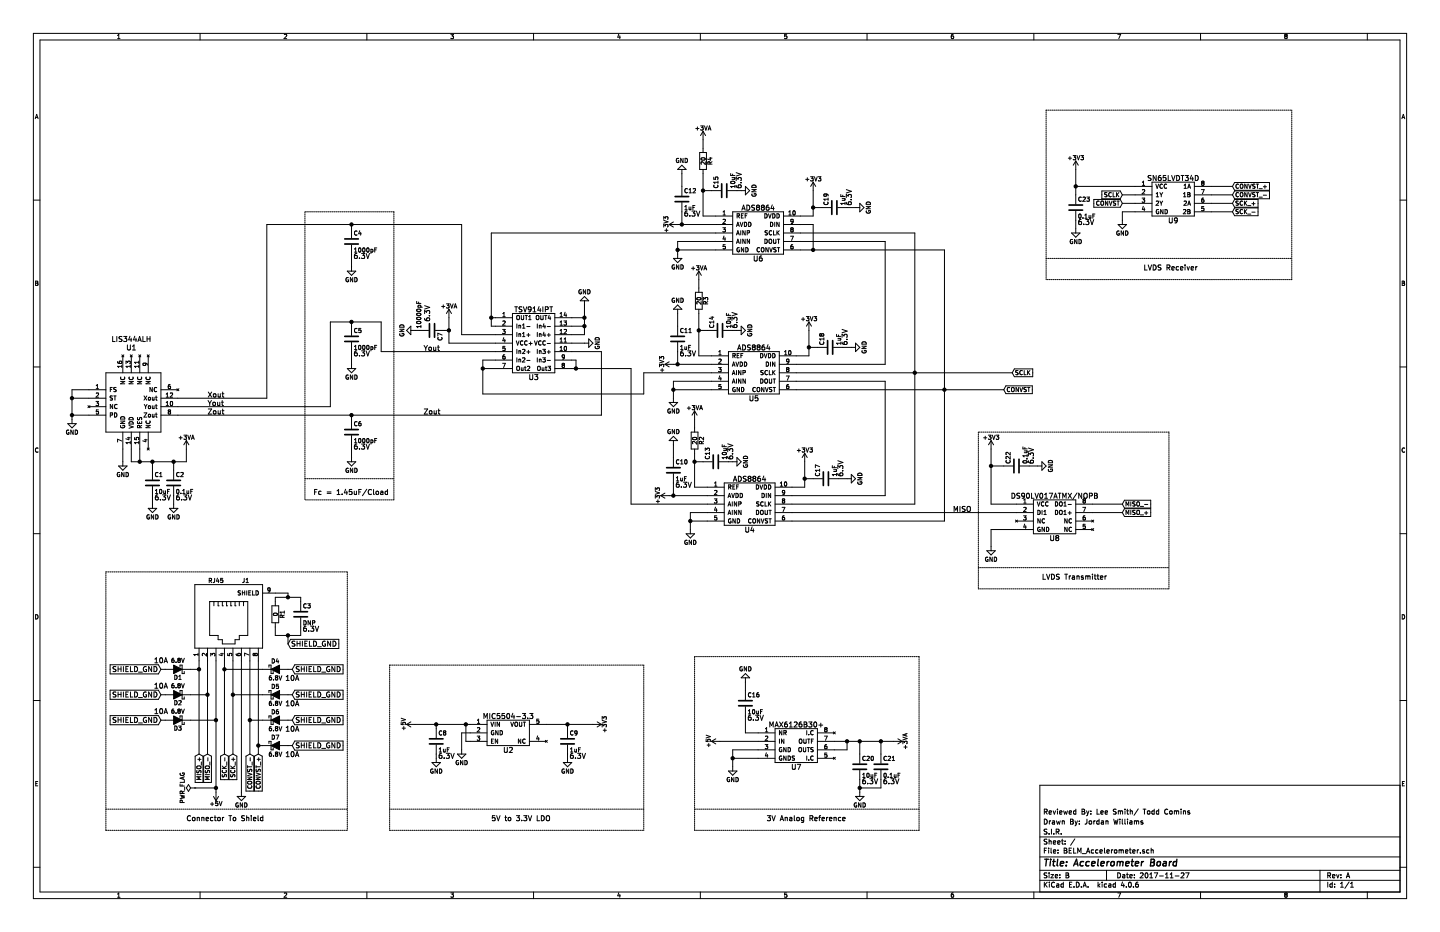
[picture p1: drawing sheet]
EESchema Schematic File Version 2
LIBS:power
LIBS:device
LIBS:transistors
LIBS:conn
LIBS:linear
LIBS:regul
LIBS:74xx
LIBS:cmos4000
LIBS:adc-dac
LIBS:memory
LIBS:xilinx
LIBS:microcontrollers
LIBS:dsp
LIBS:microchip
LIBS:analog_switches
LIBS:motorola
LIBS:texas
LIBS:intel
LIBS:audio
LIBS:interface
LIBS:digital-audio
LIBS:philips
LIBS:display
LIBS:cypress
LIBS:siliconi
LIBS:opto
LIBS:atmel
LIBS:contrib
LIBS:valves
LIBS:SeniorDesign
LIBS:BELM_Accelerometer-cache
EELAYER 25 0
EELAYER END
$Descr B 17000 11000
encoding utf-8
Sheet 1 1
Title "Accelerometer Board"
Date "2017-11-27"
Rev "A"
Comp "S.I.R."
Comment1 "Drawn By: Jordan Williams"
Comment2 "Reviewed By: Lee Smith/ Todd Comins"
Comment3 ""
Comment4 ""
$EndDescr
$Comp
L LIS344ALH U1
U 1 1
P 1600 4750
F 0 "U1" H 1550 5400 60  0000 C CNN
F 1 "LIS344ALH" H 1550 5500 60  0000 C CNN
F 2 "Senior_Design:16-LGA" H 1350 4950 60  0001 C CNN
F 3 "" H 1350 4950 60  0001 C CNN
	1    1600 4750
	1    0    0    -1  
$EndComp
$Comp
L GND #PWR01
U 1 1
P 1450 5450
F 0 "#PWR01" H 1450 5200 50  0001 C CNN
F 1 "GND" H 1450 5300 50  0000 C CNN
F 2 "" H 1450 5450 50  0001 C CNN
F 3 "" H 1450 5450 50  0001 C CNN
	1    1450 5450
	1    0    0    -1  
$EndComp
$Comp
L C C1
U 1 1
P 1800 5700
F 0 "C1" H 1825 5800 50  0000 L CNN
F 1 "10uF" H 1825 5600 50  0000 L CNN
F 2 "Capacitors_SMD:C_0603" H 1838 5550 50  0001 C CNN
F 3 "" H 1800 5700 50  0001 C CNN
F 4 "6.3V" H 1920 5530 60  0000 C CNN "Voltage"
	1    1800 5700
	1    0    0    -1  
$EndComp
$Comp
L C C2
U 1 1
P 2050 5700
F 0 "C2" H 2075 5800 50  0000 L CNN
F 1 "0.1uF" H 2075 5600 50  0000 L CNN
F 2 "Capacitors_SMD:C_0402" H 2088 5550 50  0001 C CNN
F 3 "" H 2050 5700 50  0001 C CNN
F 4 "6.3V" H 2170 5530 60  0000 C CNN "Voltage"
	1    2050 5700
	1    0    0    -1  
$EndComp
$Comp
L GND #PWR02
U 1 1
P 1800 5950
F 0 "#PWR02" H 1800 5700 50  0001 C CNN
F 1 "GND" H 1800 5800 50  0000 C CNN
F 2 "" H 1800 5950 50  0001 C CNN
F 3 "" H 1800 5950 50  0001 C CNN
	1    1800 5950
	1    0    0    -1  
$EndComp
$Comp
L GND #PWR03
U 1 1
P 2050 5950
F 0 "#PWR03" H 2050 5700 50  0001 C CNN
F 1 "GND" H 2050 5800 50  0000 C CNN
F 2 "" H 2050 5950 50  0001 C CNN
F 3 "" H 2050 5950 50  0001 C CNN
	1    2050 5950
	1    0    0    -1  
$EndComp
$Comp
L GND #PWR04
U 1 1
P 850 4950
F 0 "#PWR04" H 850 4700 50  0001 C CNN
F 1 "GND" H 850 4800 50  0000 C CNN
F 2 "" H 850 4950 50  0001 C CNN
F 3 "" H 850 4950 50  0001 C CNN
	1    850  4950
	1    0    0    -1  
$EndComp
$Comp
L GND #PWR05
U 1 1
P 4150 5400
F 0 "#PWR05" H 4150 5150 50  0001 C CNN
F 1 "GND" H 4150 5250 50  0000 C CNN
F 2 "" H 4150 5400 50  0001 C CNN
F 3 "" H 4150 5400 50  0001 C CNN
	1    4150 5400
	1    0    0    -1  
$EndComp
$Comp
L GND #PWR06
U 1 1
P 4150 4300
F 0 "#PWR06" H 4150 4050 50  0001 C CNN
F 1 "GND" H 4150 4150 50  0000 C CNN
F 2 "" H 4150 4300 50  0001 C CNN
F 3 "" H 4150 4300 50  0001 C CNN
	1    4150 4300
	1    0    0    -1  
$EndComp
$Comp
L C C4
U 1 1
P 4150 2850
F 0 "C4" H 4175 2950 50  0000 L CNN
F 1 "1000pF" H 4175 2750 50  0000 L CNN
F 2 "Capacitors_SMD:C_0402" H 4188 2700 50  0001 C CNN
F 3 "" H 4150 2850 50  0001 C CNN
F 4 "6.3V" H 4270 2680 60  0000 C CNN "Voltage"
	1    4150 2850
	1    0    0    -1  
$EndComp
$Comp
L GND #PWR07
U 1 1
P 4150 3150
F 0 "#PWR07" H 4150 2900 50  0001 C CNN
F 1 "GND" H 4150 3000 50  0000 C CNN
F 2 "" H 4150 3150 50  0001 C CNN
F 3 "" H 4150 3150 50  0001 C CNN
	1    4150 3150
	1    0    0    -1  
$EndComp
Text Notes 3700 5850 0    60   ~ 0
Fc = 1.45uF/Cload\n
$Comp
L TSV914IPT U3
U 1 1
P 6300 4050
F 0 "U3" H 6300 3650 60  0000 C CNN
F 1 "TSV914IPT" H 6300 4450 60  0000 C CNN
F 2 "Housings_SSOP:TSSOP-14_4.4x5mm_Pitch0.65mm" H 6300 3650 60  0001 C CNN
F 3 "" H 6300 3650 60  0001 C CNN
	1    6300 4050
	1    0    0    -1  
$EndComp
$Comp
L GND #PWR08
U 1 1
P 6900 4050
F 0 "#PWR08" H 6900 3800 50  0001 C CNN
F 1 "GND" H 6900 3900 50  0000 C CNN
F 2 "" H 6900 4050 50  0001 C CNN
F 3 "" H 6900 4050 50  0001 C CNN
	1    6900 4050
	0    -1   -1   0   
$EndComp
$Comp
L ADS8864 U6
U 1 1
P 8950 2750
F 0 "U6" H 8950 2450 60  0000 C CNN
F 1 "ADS8864" H 8950 3050 60  0000 C CNN
F 2 "Housings_SSOP:TSSOP-10_3x3mm_Pitch0.5mm" H 8700 2700 60  0001 C CNN
F 3 "" H 8700 2700 60  0001 C CNN
	1    8950 2750
	1    0    0    -1  
$EndComp
$Comp
L GND #PWR09
U 1 1
P 8000 3000
F 0 "#PWR09" H 8000 2750 50  0001 C CNN
F 1 "GND" H 8000 2850 50  0000 C CNN
F 2 "" H 8000 3000 50  0001 C CNN
F 3 "" H 8000 3000 50  0001 C CNN
	1    8000 3000
	1    0    0    -1  
$EndComp
$Comp
L +3V3 #PWR010
U 1 1
P 8000 2650
F 0 "#PWR010" H 8000 2500 50  0001 C CNN
F 1 "+3V3" H 8000 2790 50  0000 C CNN
F 2 "" H 8000 2650 50  0001 C CNN
F 3 "" H 8000 2650 50  0001 C CNN
	1    8000 2650
	0    -1   -1   0   
$EndComp
$Comp
L +3V3 #PWR011
U 1 1
P 9600 2250
F 0 "#PWR011" H 9600 2100 50  0001 C CNN
F 1 "+3V3" H 9600 2390 50  0000 C CNN
F 2 "" H 9600 2250 50  0001 C CNN
F 3 "" H 9600 2250 50  0001 C CNN
	1    9600 2250
	1    0    0    -1  
$EndComp
$Comp
L GND #PWR012
U 1 1
P 8050 2050
F 0 "#PWR012" H 8050 1800 50  0001 C CNN
F 1 "GND" H 8050 1900 50  0000 C CNN
F 2 "" H 8050 2050 50  0001 C CNN
F 3 "" H 8050 2050 50  0001 C CNN
	1    8050 2050
	-1   0    0    1   
$EndComp
$Comp
L GND #PWR013
U 1 1
P 10100 2450
F 0 "#PWR013" H 10100 2200 50  0001 C CNN
F 1 "GND" H 10100 2300 50  0000 C CNN
F 2 "" H 10100 2450 50  0001 C CNN
F 3 "" H 10100 2450 50  0001 C CNN
	1    10100 2450
	0    -1   -1   0   
$EndComp
$Comp
L ADS8864 U5
U 1 1
P 8900 4400
F 0 "U5" H 8900 4100 60  0000 C CNN
F 1 "ADS8864" H 8900 4700 60  0000 C CNN
F 2 "Housings_SSOP:TSSOP-10_3x3mm_Pitch0.5mm" H 8650 4350 60  0001 C CNN
F 3 "" H 8650 4350 60  0001 C CNN
	1    8900 4400
	1    0    0    -1  
$EndComp
$Comp
L +3V3 #PWR014
U 1 1
P 7950 4300
F 0 "#PWR014" H 7950 4150 50  0001 C CNN
F 1 "+3V3" H 7950 4440 50  0000 C CNN
F 2 "" H 7950 4300 50  0001 C CNN
F 3 "" H 7950 4300 50  0001 C CNN
	1    7950 4300
	0    -1   -1   0   
$EndComp
$Comp
L +3V3 #PWR015
U 1 1
P 9550 3900
F 0 "#PWR015" H 9550 3750 50  0001 C CNN
F 1 "+3V3" H 9550 4040 50  0000 C CNN
F 2 "" H 9550 3900 50  0001 C CNN
F 3 "" H 9550 3900 50  0001 C CNN
	1    9550 3900
	1    0    0    -1  
$EndComp
$Comp
L GND #PWR016
U 1 1
P 8000 3700
F 0 "#PWR016" H 8000 3450 50  0001 C CNN
F 1 "GND" H 8000 3550 50  0000 C CNN
F 2 "" H 8000 3700 50  0001 C CNN
F 3 "" H 8000 3700 50  0001 C CNN
	1    8000 3700
	-1   0    0    1   
$EndComp
$Comp
L GND #PWR017
U 1 1
P 10050 4100
F 0 "#PWR017" H 10050 3850 50  0001 C CNN
F 1 "GND" H 10050 3950 50  0000 C CNN
F 2 "" H 10050 4100 50  0001 C CNN
F 3 "" H 10050 4100 50  0001 C CNN
	1    10050 4100
	0    -1   -1   0   
$EndComp
$Comp
L ADS8864 U4
U 1 1
P 8850 5950
F 0 "U4" H 8850 5650 60  0000 C CNN
F 1 "ADS8864" H 8850 6250 60  0000 C CNN
F 2 "Housings_SSOP:TSSOP-10_3x3mm_Pitch0.5mm" H 8600 5900 60  0001 C CNN
F 3 "" H 8600 5900 60  0001 C CNN
	1    8850 5950
	1    0    0    -1  
$EndComp
$Comp
L GND #PWR018
U 1 1
P 8150 6250
F 0 "#PWR018" H 8150 6000 50  0001 C CNN
F 1 "GND" H 8150 6100 50  0000 C CNN
F 2 "" H 8150 6250 50  0001 C CNN
F 3 "" H 8150 6250 50  0001 C CNN
	1    8150 6250
	1    0    0    -1  
$EndComp
$Comp
L +3V3 #PWR019
U 1 1
P 7900 5850
F 0 "#PWR019" H 7900 5700 50  0001 C CNN
F 1 "+3V3" H 7900 5990 50  0000 C CNN
F 2 "" H 7900 5850 50  0001 C CNN
F 3 "" H 7900 5850 50  0001 C CNN
	1    7900 5850
	0    -1   -1   0   
$EndComp
$Comp
L +3V3 #PWR020
U 1 1
P 9500 5450
F 0 "#PWR020" H 9500 5300 50  0001 C CNN
F 1 "+3V3" H 9500 5590 50  0000 C CNN
F 2 "" H 9500 5450 50  0001 C CNN
F 3 "" H 9500 5450 50  0001 C CNN
	1    9500 5450
	1    0    0    -1  
$EndComp
$Comp
L GND #PWR021
U 1 1
P 7950 5250
F 0 "#PWR021" H 7950 5000 50  0001 C CNN
F 1 "GND" H 7950 5100 50  0000 C CNN
F 2 "" H 7950 5250 50  0001 C CNN
F 3 "" H 7950 5250 50  0001 C CNN
	1    7950 5250
	-1   0    0    1   
$EndComp
$Comp
L GND #PWR022
U 1 1
P 10000 5650
F 0 "#PWR022" H 10000 5400 50  0001 C CNN
F 1 "GND" H 10000 5500 50  0000 C CNN
F 2 "" H 10000 5650 50  0001 C CNN
F 3 "" H 10000 5650 50  0001 C CNN
	1    10000 5650
	0    -1   -1   0   
$EndComp
Text GLabel 11850 4600 2    50   Input ~ 0
CONVST
Text GLabel 11950 4400 2    50   Input ~ 0
SCLK
$Comp
L C C7
U 1 1
P 5100 3900
F 0 "C7" H 5125 4000 50  0000 L CNN
F 1 "10000pF" H 4750 3750 50  0000 L CNN
F 2 "Capacitors_SMD:C_0402" H 5138 3750 50  0001 C CNN
F 3 "" H 5100 3900 50  0001 C CNN
F 4 "6.3V" H 4900 3850 60  0000 C CNN "Voltage"
	1    5100 3900
	0    1    1    0   
$EndComp
$Comp
L GND #PWR023
U 1 1
P 4900 3900
F 0 "#PWR023" H 4900 3650 50  0001 C CNN
F 1 "GND" H 4900 3750 50  0000 C CNN
F 2 "" H 4900 3900 50  0001 C CNN
F 3 "" H 4900 3900 50  0001 C CNN
	1    4900 3900
	0    1    1    0   
$EndComp
$Comp
L +3V3 #PWR024
U 1 1
P 7000 8550
F 0 "#PWR024" H 7000 8400 50  0001 C CNN
F 1 "+3V3" H 7000 8690 50  0000 C CNN
F 2 "" H 7000 8550 50  0001 C CNN
F 3 "" H 7000 8550 50  0001 C CNN
	1    7000 8550
	0    1    1    0   
$EndComp
Text GLabel 13250 2300 0    50   Input ~ 0
SCLK
Text GLabel 13250 2400 0    50   Input ~ 0
CONVST
$Comp
L GND #PWR025
U 1 1
P 8750 2250
F 0 "#PWR025" H 8750 2000 50  0001 C CNN
F 1 "GND" H 8750 2100 50  0000 C CNN
F 2 "" H 8750 2250 50  0001 C CNN
F 3 "" H 8750 2250 50  0001 C CNN
	1    8750 2250
	0    -1   -1   0   
$EndComp
$Comp
L GND #PWR026
U 1 1
P 8700 3900
F 0 "#PWR026" H 8700 3650 50  0001 C CNN
F 1 "GND" H 8700 3750 50  0000 C CNN
F 2 "" H 8700 3900 50  0001 C CNN
F 3 "" H 8700 3900 50  0001 C CNN
	1    8700 3900
	0    -1   -1   0   
$EndComp
$Comp
L GND #PWR027
U 1 1
P 8650 5450
F 0 "#PWR027" H 8650 5200 50  0001 C CNN
F 1 "GND" H 8650 5300 50  0000 C CNN
F 2 "" H 8650 5450 50  0001 C CNN
F 3 "" H 8650 5450 50  0001 C CNN
	1    8650 5450
	0    -1   -1   0   
$EndComp
$Comp
L MAX6126B30+ U7
U 1 1
P 9400 8800
F 0 "U7" H 9400 8550 60  0000 C CNN
F 1 "MAX6126B30+" H 9400 9050 60  0000 C CNN
F 2 "Senior_Design:uMAX" H 9350 8550 60  0001 C CNN
F 3 "" H 9350 8550 60  0001 C CNN
	1    9400 8800
	1    0    0    -1  
$EndComp
$Comp
L GND #PWR028
U 1 1
P 8650 9050
F 0 "#PWR028" H 8650 8800 50  0001 C CNN
F 1 "GND" H 8650 8900 50  0000 C CNN
F 2 "" H 8650 9050 50  0001 C CNN
F 3 "" H 8650 9050 50  0001 C CNN
	1    8650 9050
	1    0    0    -1  
$EndComp
$Comp
L GND #PWR029
U 1 1
P 8800 8050
F 0 "#PWR029" H 8800 7800 50  0001 C CNN
F 1 "GND" H 8800 7900 50  0000 C CNN
F 2 "" H 8800 8050 50  0001 C CNN
F 3 "" H 8800 8050 50  0001 C CNN
	1    8800 8050
	-1   0    0    1   
$EndComp
$Comp
L GND #PWR030
U 1 1
P 10150 9350
F 0 "#PWR030" H 10150 9100 50  0001 C CNN
F 1 "GND" H 10150 9200 50  0000 C CNN
F 2 "" H 10150 9350 50  0001 C CNN
F 3 "" H 10150 9350 50  0001 C CNN
	1    10150 9350
	1    0    0    -1  
$EndComp
Text Notes 9050 9700 0    60   ~ 0
3V Analog Reference
Text Notes 2200 9700 0    60   ~ 0
Connector To Shield
$Comp
L R R4
U 1 1
P 8300 1900
F 0 "R4" V 8380 1900 50  0000 C CNN
F 1 "20" V 8300 1900 50  0000 C CNN
F 2 "Resistors_SMD:R_0603" V 8230 1900 50  0001 C CNN
F 3 "" H 8300 1900 50  0001 C CNN
	1    8300 1900
	1    0    0    -1  
$EndComp
$Comp
L GND #PWR031
U 1 1
P 7950 4700
F 0 "#PWR031" H 7950 4450 50  0001 C CNN
F 1 "GND" H 7950 4550 50  0000 C CNN
F 2 "" H 7950 4700 50  0001 C CNN
F 3 "" H 7950 4700 50  0001 C CNN
	1    7950 4700
	1    0    0    -1  
$EndComp
$Comp
L +5V #PWR032
U 1 1
P 2550 9350
F 0 "#PWR032" H 2550 9200 50  0001 C CNN
F 1 "+5V" H 2550 9490 50  0000 C CNN
F 2 "" H 2550 9350 50  0001 C CNN
F 3 "" H 2550 9350 50  0001 C CNN
	1    2550 9350
	-1   0    0    1   
$EndComp
$Comp
L +5V #PWR033
U 1 1
P 8500 8750
F 0 "#PWR033" H 8500 8600 50  0001 C CNN
F 1 "+5V" H 8500 8890 50  0000 C CNN
F 2 "" H 8500 8750 50  0001 C CNN
F 3 "" H 8500 8750 50  0001 C CNN
	1    8500 8750
	0    -1   -1   0   
$EndComp
$Comp
L +5V #PWR034
U 1 1
P 4900 8550
F 0 "#PWR034" H 4900 8400 50  0001 C CNN
F 1 "+5V" H 4900 8690 50  0000 C CNN
F 2 "" H 4900 8550 50  0001 C CNN
F 3 "" H 4900 8550 50  0001 C CNN
	1    4900 8550
	0    -1   -1   0   
$EndComp
$Comp
L MIC5504-3.3 U2
U 1 1
P 6000 8650
F 0 "U2" H 6000 8450 60  0000 C CNN
F 1 "MIC5504-3.3" H 6000 8850 60  0000 C CNN
F 2 "TO_SOT_Packages_SMD:SOT-23-5" H 6000 8850 60  0001 C CNN
F 3 "" H 6000 8850 60  0001 C CNN
	1    6000 8650
	1    0    0    -1  
$EndComp
$Comp
L C C8
U 1 1
P 5150 8750
F 0 "C8" H 5175 8850 50  0000 L CNN
F 1 "1uF" H 5175 8650 50  0000 L CNN
F 2 "Capacitors_SMD:C_0603" H 5188 8600 50  0001 C CNN
F 3 "" H 5150 8750 50  0001 C CNN
F 4 "6.3V" H 5270 8580 60  0000 C CNN "Voltage"
	1    5150 8750
	1    0    0    -1  
$EndComp
$Comp
L GND #PWR035
U 1 1
P 5150 8950
F 0 "#PWR035" H 5150 8700 50  0001 C CNN
F 1 "GND" H 5150 8800 50  0000 C CNN
F 2 "" H 5150 8950 50  0001 C CNN
F 3 "" H 5150 8950 50  0001 C CNN
	1    5150 8950
	1    0    0    -1  
$EndComp
$Comp
L GND #PWR036
U 1 1
P 5450 8850
F 0 "#PWR036" H 5450 8600 50  0001 C CNN
F 1 "GND" H 5450 8700 50  0000 C CNN
F 2 "" H 5450 8850 50  0001 C CNN
F 3 "" H 5450 8850 50  0001 C CNN
	1    5450 8850
	1    0    0    -1  
$EndComp
$Comp
L GND #PWR037
U 1 1
P 6700 8950
F 0 "#PWR037" H 6700 8700 50  0001 C CNN
F 1 "GND" H 6700 8800 50  0000 C CNN
F 2 "" H 6700 8950 50  0001 C CNN
F 3 "" H 6700 8950 50  0001 C CNN
	1    6700 8950
	1    0    0    -1  
$EndComp
Text Notes 5800 9700 0    60   ~ 0
5V to 3.3V LDO
$Comp
L RJ45 J1
U 1 1
P 2700 7350
F 0 "J1" H 2900 7850 50  0000 C CNN
F 1 "RJ45" H 2550 7850 50  0000 C CNN
F 2 "Senior_Design:A-2004-2-4-LPS-N-R" H 2700 7350 50  0001 C CNN
F 3 "" H 2700 7350 50  0001 C CNN
	1    2700 7350
	1    0    0    -1  
$EndComp
Text GLabel 2350 8900 3    50   Input ~ 0
MISO_+
Text GLabel 2450 8900 3    50   Input ~ 0
MISO_-
Text GLabel 2750 8900 3    50   Input ~ 0
SCK_+
Text GLabel 2650 8900 3    50   Input ~ 0
SCK_-
Text GLabel 3050 8900 3    50   Input ~ 0
CONVST_+
Text GLabel 2950 8900 3    50   Input ~ 0
CONVST_-
$Comp
L D_Schottky_ALT D1
U 1 1
P 2100 7900
F 0 "D1" H 2100 8000 50  0000 C CNN
F 1 "6.8V" H 2100 7800 50  0000 C CNN
F 2 "Senior_Design:SOD-123FL" H 2100 7900 50  0001 C CNN
F 3 "" H 2100 7900 50  0001 C CNN
F 4 "10A" H 2300 7800 60  0000 C CNN "Imax"
	1    2100 7900
	-1   0    0    1   
$EndComp
$Comp
L D_Schottky_ALT D2
U 1 1
P 2100 8200
F 0 "D2" H 2100 8300 50  0000 C CNN
F 1 "6.8V" H 2100 8100 50  0000 C CNN
F 2 "Senior_Design:SOD-123FL" H 2100 8200 50  0001 C CNN
F 3 "" H 2100 8200 50  0001 C CNN
F 4 "10A" H 2300 8100 60  0000 C CNN "Imax"
	1    2100 8200
	-1   0    0    1   
$EndComp
$Comp
L D_Schottky_ALT D3
U 1 1
P 2100 8500
F 0 "D3" H 2100 8600 50  0000 C CNN
F 1 "6.8V" H 2100 8400 50  0000 C CNN
F 2 "Senior_Design:SOD-123FL" H 2100 8500 50  0001 C CNN
F 3 "" H 2100 8500 50  0001 C CNN
F 4 "10A" H 2300 8400 60  0000 C CNN "Imax"
	1    2100 8500
	-1   0    0    1   
$EndComp
$Comp
L GND #PWR038
U 1 1
P 2850 9350
F 0 "#PWR038" H 2850 9100 50  0001 C CNN
F 1 "GND" H 2850 9200 50  0000 C CNN
F 2 "" H 2850 9350 50  0001 C CNN
F 3 "" H 2850 9350 50  0001 C CNN
	1    2850 9350
	1    0    0    -1  
$EndComp
$Comp
L D_Schottky_ALT D6
U 1 1
P 3250 8500
F 0 "D6" H 3250 8600 50  0000 C CNN
F 1 "6.8V" H 3250 8400 50  0000 C CNN
F 2 "Senior_Design:SOD-123FL" H 3250 8500 50  0001 C CNN
F 3 "" H 3250 8500 50  0001 C CNN
F 4 "10A" H 3450 8400 60  0000 C CNN "Imax"
	1    3250 8500
	1    0    0    -1  
$EndComp
$Comp
L D_Schottky_ALT D5
U 1 1
P 3250 8200
F 0 "D5" H 3250 8300 50  0000 C CNN
F 1 "6.8V" H 3250 8100 50  0000 C CNN
F 2 "Senior_Design:SOD-123FL" H 3250 8200 50  0001 C CNN
F 3 "" H 3250 8200 50  0001 C CNN
F 4 "10A" H 3450 8100 60  0000 C CNN "Imax"
	1    3250 8200
	1    0    0    -1  
$EndComp
$Comp
L D_Schottky_ALT D4
U 1 1
P 3250 7900
F 0 "D4" H 3250 8000 50  0000 C CNN
F 1 "6.8V" H 3250 7800 50  0000 C CNN
F 2 "Senior_Design:SOD-123FL" H 3250 7900 50  0001 C CNN
F 3 "" H 3250 7900 50  0001 C CNN
F 4 "10A" H 3450 7800 60  0000 C CNN "Imax"
	1    3250 7900
	1    0    0    -1  
$EndComp
$Comp
L D_Schottky_ALT D7
U 1 1
P 3250 8800
F 0 "D7" H 3250 8900 50  0000 C CNN
F 1 "6.8V" H 3250 8700 50  0000 C CNN
F 2 "Senior_Design:SOD-123FL" H 3250 8800 50  0001 C CNN
F 3 "" H 3250 8800 50  0001 C CNN
F 4 "10A" H 3450 8700 60  0000 C CNN "Imax"
	1    3250 8800
	1    0    0    -1  
$EndComp
Text GLabel 14550 2200 2    50   Input ~ 0
CONVST_+
Text GLabel 14550 2300 2    50   Input ~ 0
CONVST_-
Text GLabel 14550 2400 2    50   Input ~ 0
SCK_+
Text GLabel 14550 2500 2    50   Input ~ 0
SCK_-
Text GLabel 13250 6050 2    50   Input ~ 0
MISO_+
Text GLabel 13250 5950 2    50   Input ~ 0
MISO_-
$Comp
L +3V3 #PWR039
U 1 1
P 12700 2000
F 0 "#PWR039" H 12700 1850 50  0001 C CNN
F 1 "+3V3" H 12700 2140 50  0000 C CNN
F 2 "" H 12700 2000 50  0001 C CNN
F 3 "" H 12700 2000 50  0001 C CNN
	1    12700 2000
	1    0    0    -1  
$EndComp
Text Notes 13500 3200 0    60   ~ 0
LVDS Receiver
$Comp
L GND #PWR040
U 1 1
P 12700 2700
F 0 "#PWR040" H 12700 2450 50  0001 C CNN
F 1 "GND" H 12700 2550 50  0000 C CNN
F 2 "" H 12700 2700 50  0001 C CNN
F 3 "" H 12700 2700 50  0001 C CNN
	1    12700 2700
	1    0    0    -1  
$EndComp
$Comp
L SN65LVDT34D U9
U 1 1
P 13850 2350
F 0 "U9" H 13850 2100 60  0000 C CNN
F 1 "SN65LVDT34D" H 13850 2600 60  0000 C CNN
F 2 "Housings_SOIC:SOIC-8_3.9x4.9mm_Pitch1.27mm" H 13850 2100 60  0001 C CNN
F 3 "" H 13850 2100 60  0001 C CNN
	1    13850 2350
	1    0    0    -1  
$EndComp
$Comp
L GND #PWR041
U 1 1
P 13250 2600
F 0 "#PWR041" H 13250 2350 50  0001 C CNN
F 1 "GND" H 13250 2450 50  0000 C CNN
F 2 "" H 13250 2600 50  0001 C CNN
F 3 "" H 13250 2600 50  0001 C CNN
	1    13250 2600
	1    0    0    -1  
$EndComp
$Comp
L DS90LV017ATMX/NOPB U8
U 1 1
P 12450 6100
F 0 "U8" H 12450 5850 60  0000 C CNN
F 1 "DS90LV017ATMX/NOPB" H 12450 6350 60  0000 C CNN
F 2 "Housings_SOIC:SOIC-8_3.9x4.9mm_Pitch1.27mm" H 12450 5850 60  0001 C CNN
F 3 "" H 12450 5850 60  0001 C CNN
	1    12450 6100
	1    0    0    -1  
$EndComp
$Comp
L GND #PWR042
U 1 1
P 11700 6450
F 0 "#PWR042" H 11700 6200 50  0001 C CNN
F 1 "GND" H 11700 6300 50  0000 C CNN
F 2 "" H 11700 6450 50  0001 C CNN
F 3 "" H 11700 6450 50  0001 C CNN
	1    11700 6450
	1    0    0    -1  
$EndComp
$Comp
L GND #PWR043
U 1 1
P 12250 5500
F 0 "#PWR043" H 12250 5250 50  0001 C CNN
F 1 "GND" H 12250 5350 50  0000 C CNN
F 2 "" H 12250 5500 50  0001 C CNN
F 3 "" H 12250 5500 50  0001 C CNN
	1    12250 5500
	0    -1   -1   0   
$EndComp
$Comp
L +3V3 #PWR044
U 1 1
P 11700 5300
F 0 "#PWR044" H 11700 5150 50  0001 C CNN
F 1 "+3V3" H 11700 5440 50  0000 C CNN
F 2 "" H 11700 5300 50  0001 C CNN
F 3 "" H 11700 5300 50  0001 C CNN
	1    11700 5300
	1    0    0    -1  
$EndComp
Text Label 11250 6050 0    60   ~ 0
MISO
Text Notes 12300 6850 0    60   ~ 0
LVDS Transmitter
$Comp
L R R1
U 1 1
P 3250 7250
F 0 "R1" V 3330 7250 50  0000 C CNN
F 1 "0" V 3250 7250 50  0000 C CNN
F 2 "Resistors_SMD:R_0805" V 3180 7250 50  0001 C CNN
F 3 "" H 3250 7250 50  0001 C CNN
	1    3250 7250
	1    0    0    -1  
$EndComp
$Comp
L C C3
U 1 1
P 3550 7250
F 0 "C3" H 3575 7350 50  0000 L CNN
F 1 "DNP" H 3575 7150 50  0000 L CNN
F 2 "Capacitors_SMD:C_0805" H 3588 7100 50  0001 C CNN
F 3 "" H 3550 7250 50  0001 C CNN
F 4 "6.3V" H 3670 7080 60  0000 C CNN "Voltage"
	1    3550 7250
	1    0    0    -1  
$EndComp
$Comp
L GND #PWR045
U 1 1
P 6900 3600
F 0 "#PWR045" H 6900 3350 50  0001 C CNN
F 1 "GND" H 6900 3450 50  0000 C CNN
F 2 "" H 6900 3600 50  0001 C CNN
F 3 "" H 6900 3600 50  0001 C CNN
	1    6900 3600
	-1   0    0    1   
$EndComp
$Comp
L PWR_FLAG #FLG046
U 1 1
P 2300 9300
F 0 "#FLG046" H 2300 9375 50  0001 C CNN
F 1 "PWR_FLAG" H 2300 9450 50  0000 C CNN
F 2 "" H 2300 9300 50  0001 C CNN
F 3 "" H 2300 9300 50  0001 C CNN
	1    2300 9300
	0    -1   -1   0   
$EndComp
$Comp
L C C16
U 1 1
P 8800 8300
F 0 "C16" H 8825 8400 50  0000 L CNN
F 1 "10uF" H 8825 8200 50  0000 L CNN
F 2 "Capacitors_SMD:C_0603" H 8838 8150 50  0001 C CNN
F 3 "" H 8800 8300 50  0001 C CNN
F 4 "6.3V" H 8920 8130 60  0000 C CNN "Voltage"
	1    8800 8300
	1    0    0    -1  
$EndComp
$Comp
L C C20
U 1 1
P 10150 9050
F 0 "C20" H 10175 9150 50  0000 L CNN
F 1 "10uF" H 10175 8950 50  0000 L CNN
F 2 "Capacitors_SMD:C_0603" H 10188 8900 50  0001 C CNN
F 3 "" H 10150 9050 50  0001 C CNN
F 4 "6.3V" H 10270 8880 60  0000 C CNN "Voltage"
	1    10150 9050
	1    0    0    -1  
$EndComp
$Comp
L C C13
U 1 1
P 8450 5450
F 0 "C13" H 8475 5550 50  0000 L CNN
F 1 "10uF" H 8475 5350 50  0000 L CNN
F 2 "Capacitors_SMD:C_0603" H 8488 5300 50  0001 C CNN
F 3 "" H 8450 5450 50  0001 C CNN
F 4 "6.3V" H 8570 5280 60  0000 C CNN "Voltage"
	1    8450 5450
	0    -1   -1   0   
$EndComp
$Comp
L C C14
U 1 1
P 8500 3900
F 0 "C14" H 8525 4000 50  0000 L CNN
F 1 "10uF" H 8525 3800 50  0000 L CNN
F 2 "Capacitors_SMD:C_0603" H 8538 3750 50  0001 C CNN
F 3 "" H 8500 3900 50  0001 C CNN
F 4 "6.3V" H 8620 3730 60  0000 C CNN "Voltage"
	1    8500 3900
	0    -1   -1   0   
$EndComp
$Comp
L C C15
U 1 1
P 8550 2250
F 0 "C15" H 8575 2350 50  0000 L CNN
F 1 "10uF" H 8575 2150 50  0000 L CNN
F 2 "Capacitors_SMD:C_0603" H 8588 2100 50  0001 C CNN
F 3 "" H 8550 2250 50  0001 C CNN
F 4 "6.3V" H 8670 2080 60  0000 C CNN "Voltage"
	1    8550 2250
	0    -1   -1   0   
$EndComp
$Comp
L C C21
U 1 1
P 10400 9050
F 0 "C21" H 10425 9150 50  0000 L CNN
F 1 "0.1uF" H 10425 8950 50  0000 L CNN
F 2 "Capacitors_SMD:C_0402" H 10438 8900 50  0001 C CNN
F 3 "" H 10400 9050 50  0001 C CNN
F 4 "6.3V" H 10520 8880 60  0000 C CNN "Voltage"
	1    10400 9050
	1    0    0    -1  
$EndComp
$Comp
L C C22
U 1 1
P 12000 5500
F 0 "C22" H 12025 5600 50  0000 L CNN
F 1 "0.1uF" H 12025 5400 50  0000 L CNN
F 2 "Capacitors_SMD:C_0402" H 12038 5350 50  0001 C CNN
F 3 "" H 12000 5500 50  0001 C CNN
F 4 "6.3V" H 12120 5330 60  0000 C CNN "Voltage"
	1    12000 5500
	0    -1   -1   0   
$EndComp
$Comp
L C C23
U 1 1
P 12700 2450
F 0 "C23" H 12725 2550 50  0000 L CNN
F 1 "0.1uF" H 12725 2350 50  0000 L CNN
F 2 "Capacitors_SMD:C_0402" H 12738 2300 50  0001 C CNN
F 3 "" H 12700 2450 50  0001 C CNN
F 4 "6.3V" H 12820 2280 60  0000 C CNN "Voltage"
	1    12700 2450
	1    0    0    -1  
$EndComp
$Comp
L C C9
U 1 1
P 6700 8750
F 0 "C9" H 6725 8850 50  0000 L CNN
F 1 "1uF" H 6725 8650 50  0000 L CNN
F 2 "Capacitors_SMD:C_0603" H 6738 8600 50  0001 C CNN
F 3 "" H 6700 8750 50  0001 C CNN
F 4 "6.3V" H 6820 8580 60  0000 C CNN "Voltage"
	1    6700 8750
	1    0    0    -1  
$EndComp
$Comp
L C C17
U 1 1
P 9750 5650
F 0 "C17" H 9775 5750 50  0000 L CNN
F 1 "1uF" H 9775 5550 50  0000 L CNN
F 2 "Capacitors_SMD:C_0603" H 9788 5500 50  0001 C CNN
F 3 "" H 9750 5650 50  0001 C CNN
F 4 "6.3V" H 9870 5480 60  0000 C CNN "Voltage"
	1    9750 5650
	0    -1   -1   0   
$EndComp
$Comp
L C C18
U 1 1
P 9800 4100
F 0 "C18" H 9825 4200 50  0000 L CNN
F 1 "1uF" H 9825 4000 50  0000 L CNN
F 2 "Capacitors_SMD:C_0603" H 9838 3950 50  0001 C CNN
F 3 "" H 9800 4100 50  0001 C CNN
F 4 "6.3V" H 9920 3930 60  0000 C CNN "Voltage"
	1    9800 4100
	0    -1   -1   0   
$EndComp
$Comp
L C C19
U 1 1
P 9850 2450
F 0 "C19" H 9875 2550 50  0000 L CNN
F 1 "1uF" H 9875 2350 50  0000 L CNN
F 2 "Capacitors_SMD:C_0603" H 9888 2300 50  0001 C CNN
F 3 "" H 9850 2450 50  0001 C CNN
F 4 "6.3V" H 9970 2280 60  0000 C CNN "Voltage"
	1    9850 2450
	0    -1   -1   0   
$EndComp
$Comp
L C C10
U 1 1
P 7950 5550
F 0 "C10" H 7975 5650 50  0000 L CNN
F 1 "1uF" H 7975 5450 50  0000 L CNN
F 2 "Capacitors_SMD:C_0603" H 7988 5400 50  0001 C CNN
F 3 "" H 7950 5550 50  0001 C CNN
F 4 "6.3V" H 8070 5380 60  0000 C CNN "Voltage"
	1    7950 5550
	1    0    0    -1  
$EndComp
$Comp
L C C11
U 1 1
P 8000 4000
F 0 "C11" H 8025 4100 50  0000 L CNN
F 1 "1uF" H 8025 3900 50  0000 L CNN
F 2 "Capacitors_SMD:C_0603" H 8038 3850 50  0001 C CNN
F 3 "" H 8000 4000 50  0001 C CNN
F 4 "6.3V" H 8120 3830 60  0000 C CNN "Voltage"
	1    8000 4000
	1    0    0    -1  
$EndComp
$Comp
L C C12
U 1 1
P 8050 2350
F 0 "C12" H 8075 2450 50  0000 L CNN
F 1 "1uF" H 8075 2250 50  0000 L CNN
F 2 "Capacitors_SMD:C_0603" H 8088 2200 50  0001 C CNN
F 3 "" H 8050 2350 50  0001 C CNN
F 4 "6.3V" H 8170 2180 60  0000 C CNN "Voltage"
	1    8050 2350
	1    0    0    -1  
$EndComp
$Comp
L C C5
U 1 1
P 4150 4000
F 0 "C5" H 4175 4100 50  0000 L CNN
F 1 "1000pF" H 4175 3900 50  0000 L CNN
F 2 "Capacitors_SMD:C_0402" H 4188 3850 50  0001 C CNN
F 3 "" H 4150 4000 50  0001 C CNN
F 4 "6.3V" H 4270 3830 60  0000 C CNN "Voltage"
	1    4150 4000
	1    0    0    -1  
$EndComp
$Comp
L C C6
U 1 1
P 4150 5100
F 0 "C6" H 4175 5200 50  0000 L CNN
F 1 "1000pF" H 4175 5000 50  0000 L CNN
F 2 "Capacitors_SMD:C_0402" H 4188 4950 50  0001 C CNN
F 3 "" H 4150 5100 50  0001 C CNN
F 4 "6.3V" H 4270 4930 60  0000 C CNN "Voltage"
	1    4150 5100
	1    0    0    -1  
$EndComp
$Comp
L R R3
U 1 1
P 8250 3550
F 0 "R3" V 8330 3550 50  0000 C CNN
F 1 "20" V 8250 3550 50  0000 C CNN
F 2 "Resistors_SMD:R_0603" V 8180 3550 50  0001 C CNN
F 3 "" H 8250 3550 50  0001 C CNN
	1    8250 3550
	1    0    0    -1  
$EndComp
$Comp
L R R2
U 1 1
P 8200 5200
F 0 "R2" V 8280 5200 50  0000 C CNN
F 1 "20" V 8200 5200 50  0000 C CNN
F 2 "Resistors_SMD:R_0603" V 8130 5200 50  0001 C CNN
F 3 "" H 8200 5200 50  0001 C CNN
	1    8200 5200
	1    0    0    -1  
$EndComp
Wire Wire Line
	1450 5300 1450 5450
Wire Wire Line
	1550 5300 1550 5450
Wire Wire Line
	1550 5450 2200 5450
Wire Wire Line
	1650 5300 1650 5450
Connection ~ 1650 5450
Wire Wire Line
	2200 5450 2200 5300
Wire Wire Line
	2050 5550 2050 5450
Connection ~ 2050 5450
Wire Wire Line
	1800 5450 1800 5550
Connection ~ 1800 5450
Wire Wire Line
	1800 5850 1800 5950
Wire Wire Line
	2050 5850 2050 5950
Wire Wire Line
	850  4600 850  4950
Connection ~ 850  4700
Connection ~ 850  4900
Wire Wire Line
	2100 4700 3150 4700
Wire Wire Line
	3150 4700 3150 2650
Wire Wire Line
	3150 2650 5450 2650
Wire Wire Line
	2100 4800 3900 4800
Wire Wire Line
	3900 4800 3900 3800
Wire Wire Line
	3900 3800 4500 3800
Wire Wire Line
	2100 4900 7100 4900
Wire Wire Line
	4150 5250 4150 5400
Wire Wire Line
	4150 4150 4150 4300
Wire Wire Line
	4150 3000 4150 3150
Wire Notes Line
	3600 2500 3600 5900
Wire Notes Line
	3600 5650 4650 5650
Wire Notes Line
	4650 2500 4650 5900
Wire Notes Line
	4650 2500 3600 2500
Wire Notes Line
	4650 5900 3600 5900
Wire Wire Line
	4150 2650 4150 2700
Wire Wire Line
	4150 3800 4150 3850
Wire Wire Line
	4150 4900 4150 4950
Connection ~ 4150 2650
Wire Wire Line
	5450 2650 5450 3950
Wire Wire Line
	5450 3950 5850 3950
Wire Wire Line
	5300 4050 5850 4050
Wire Wire Line
	5300 3750 5300 4050
Wire Wire Line
	5850 4150 4500 4150
Wire Wire Line
	4500 4150 4500 3800
Connection ~ 4150 3800
Wire Wire Line
	6750 4150 7100 4150
Connection ~ 4150 4900
Wire Wire Line
	6750 4250 6800 4250
Wire Wire Line
	7100 4150 7100 4900
Wire Wire Line
	5800 3850 5850 3850
Wire Wire Line
	5700 4250 5850 4250
Wire Wire Line
	8000 2650 8450 2650
Wire Wire Line
	9600 2550 9450 2550
Wire Wire Line
	9600 2250 9600 2550
Wire Wire Line
	8050 2500 8050 2650
Connection ~ 8050 2650
Wire Wire Line
	8050 2200 8050 2050
Wire Wire Line
	9700 2450 9600 2450
Connection ~ 9600 2450
Wire Wire Line
	10000 2450 10100 2450
Wire Wire Line
	8300 2050 8300 2550
Wire Wire Line
	8400 2250 8300 2250
Connection ~ 8300 2250
Wire Wire Line
	7950 4300 8400 4300
Wire Wire Line
	9550 4200 9400 4200
Wire Wire Line
	9550 3900 9550 4200
Wire Wire Line
	8000 4150 8000 4300
Connection ~ 8000 4300
Wire Wire Line
	8000 3850 8000 3700
Wire Wire Line
	9650 4100 9550 4100
Connection ~ 9550 4100
Wire Wire Line
	9950 4100 10050 4100
Wire Wire Line
	8250 4200 8400 4200
Wire Wire Line
	8350 3900 8250 3900
Connection ~ 8250 3900
Wire Wire Line
	8350 6050 8150 6050
Wire Wire Line
	8150 6050 8150 6250
Wire Wire Line
	8150 6150 8350 6150
Connection ~ 8150 6150
Wire Wire Line
	7900 5850 8350 5850
Wire Wire Line
	9500 5750 9350 5750
Wire Wire Line
	9500 5450 9500 5750
Wire Wire Line
	7950 5700 7950 5850
Connection ~ 7950 5850
Wire Wire Line
	7950 5400 7950 5250
Wire Wire Line
	9600 5650 9500 5650
Connection ~ 9500 5650
Wire Wire Line
	9900 5650 10000 5650
Wire Wire Line
	8200 5750 8350 5750
Wire Wire Line
	8300 5450 8200 5450
Connection ~ 8200 5450
Wire Wire Line
	6750 4350 7450 4350
Wire Wire Line
	7450 4350 7450 5950
Wire Wire Line
	7450 5950 8350 5950
Wire Wire Line
	5800 2750 8450 2750
Wire Wire Line
	9450 2850 10450 2850
Wire Wire Line
	10450 2850 10450 4300
Wire Wire Line
	10450 4300 9400 4300
Wire Wire Line
	9400 4500 10450 4500
Wire Wire Line
	10450 5850 9350 5850
Wire Wire Line
	5850 4350 5700 4350
Wire Wire Line
	5700 4250 5700 4650
Wire Wire Line
	9450 2950 11150 2950
Wire Wire Line
	11150 6150 9350 6150
Connection ~ 11150 4600
Wire Wire Line
	9450 2750 10800 2750
Wire Wire Line
	10800 5950 9350 5950
Connection ~ 10800 4400
Wire Wire Line
	9350 6050 12000 6050
Wire Wire Line
	1050 4600 850  4600
Wire Wire Line
	850  4700 1050 4700
Wire Wire Line
	1050 4900 850  4900
Connection ~ 5300 3900
Wire Wire Line
	4950 3900 4900 3900
Wire Wire Line
	5250 3900 5300 3900
Wire Wire Line
	6900 4050 6750 4050
Wire Wire Line
	8700 2250 8750 2250
Wire Wire Line
	8650 3900 8700 3900
Wire Wire Line
	8600 5450 8650 5450
Wire Wire Line
	8500 8750 8950 8750
Wire Wire Line
	8950 8850 8650 8850
Wire Wire Line
	8650 8850 8650 9050
Wire Wire Line
	8650 8950 8950 8950
Connection ~ 8650 8950
Wire Wire Line
	9850 8750 10550 8750
Wire Wire Line
	8950 8650 8800 8650
Wire Wire Line
	8800 8650 8800 8450
Wire Wire Line
	8800 8150 8800 8050
Wire Wire Line
	10150 9200 10150 9350
Connection ~ 10150 8750
Wire Wire Line
	9850 8850 10000 8850
Connection ~ 10400 8750
Wire Wire Line
	10400 9200 10400 9300
Wire Wire Line
	10400 9300 10150 9300
Connection ~ 10150 9300
Wire Wire Line
	10150 8750 10150 8900
Wire Wire Line
	10400 8900 10400 8750
Wire Wire Line
	10000 8850 10000 8750
Connection ~ 10000 8750
Wire Notes Line
	8200 7750 8200 9800
Wire Notes Line
	8200 9550 10850 9550
Wire Notes Line
	10850 7750 10850 9800
Wire Notes Line
	10850 7750 8200 7750
Wire Notes Line
	10850 9800 8200 9800
Wire Wire Line
	8300 1650 8300 1750
Wire Wire Line
	8250 3700 8250 4200
Wire Wire Line
	8250 3300 8250 3400
Wire Wire Line
	8450 2850 8000 2850
Wire Wire Line
	8000 2850 8000 3000
Wire Wire Line
	8000 2950 8450 2950
Connection ~ 8000 2950
Wire Wire Line
	8200 4950 8200 5050
Wire Wire Line
	8400 4500 7950 4500
Wire Wire Line
	7950 4600 8400 4600
Wire Wire Line
	8400 4400 7600 4400
Wire Wire Line
	7600 4400 7600 4650
Wire Wire Line
	7600 4650 5700 4650
Wire Wire Line
	7950 4500 7950 4700
Connection ~ 7950 4600
Wire Wire Line
	8200 5350 8200 5750
Wire Wire Line
	8300 2550 8450 2550
Wire Wire Line
	10450 4500 10450 5850
Wire Wire Line
	4900 8550 5550 8550
Wire Wire Line
	5150 8550 5150 8600
Connection ~ 5150 8550
Wire Wire Line
	5150 8900 5150 8950
Wire Wire Line
	5550 8650 5450 8650
Wire Wire Line
	5450 8650 5450 8850
Wire Wire Line
	5550 8750 5500 8750
Wire Wire Line
	5500 8750 5500 8550
Connection ~ 5500 8550
Wire Wire Line
	6700 8900 6700 8950
Wire Wire Line
	6450 8550 7000 8550
Wire Wire Line
	6700 8600 6700 8550
Connection ~ 6700 8550
Wire Notes Line
	4600 7850 7600 7850
Wire Notes Line
	7600 7850 7600 9800
Wire Notes Line
	4600 7850 4600 9800
Wire Notes Line
	4600 9800 7600 9800
Wire Wire Line
	2350 7800 2350 8900
Wire Wire Line
	2450 7800 2450 8900
Wire Wire Line
	2550 7800 2550 9350
Wire Wire Line
	2650 7800 2650 8900
Wire Wire Line
	2750 7800 2750 8900
Wire Wire Line
	2850 7800 2850 9350
Wire Wire Line
	3050 7800 3050 8900
Wire Wire Line
	2950 7800 2950 8900
Wire Wire Line
	1950 7900 1900 7900
Wire Wire Line
	2250 7900 2350 7900
Connection ~ 2350 7900
Wire Wire Line
	1950 8200 1900 8200
Wire Wire Line
	2250 8200 2450 8200
Wire Wire Line
	1950 8500 1900 8500
Wire Wire Line
	2250 8500 2550 8500
Wire Notes Line
	1250 9800 4100 9800
Wire Wire Line
	12700 2000 12700 2300
Wire Wire Line
	10800 2750 10800 5950
Wire Wire Line
	11150 2950 11150 6150
Wire Wire Line
	3400 8500 3450 8500
Wire Wire Line
	3400 8200 3450 8200
Wire Wire Line
	3400 7900 3450 7900
Wire Wire Line
	2650 7900 3100 7900
Wire Wire Line
	3400 8800 3450 8800
Wire Wire Line
	3100 8800 3050 8800
Connection ~ 3050 8800
Wire Wire Line
	3100 8500 2950 8500
Connection ~ 2950 8500
Wire Wire Line
	3100 8200 2750 8200
Connection ~ 2750 8200
Connection ~ 2650 7900
Wire Notes Line
	1250 9800 1250 6750
Wire Notes Line
	1250 6750 4100 6750
Wire Notes Line
	4100 6750 4100 9800
Wire Wire Line
	14550 2200 14300 2200
Wire Wire Line
	14300 2300 14550 2300
Wire Wire Line
	14550 2400 14300 2400
Wire Wire Line
	14300 2500 14550 2500
Connection ~ 12700 2200
Wire Wire Line
	12700 2600 12700 2700
Wire Notes Line
	15250 3300 15250 1300
Wire Wire Line
	13400 2400 13250 2400
Wire Wire Line
	13250 2300 13400 2300
Wire Wire Line
	13400 2500 13250 2500
Wire Wire Line
	13250 2500 13250 2600
Wire Wire Line
	13400 2200 12700 2200
Wire Notes Line
	7600 9550 4600 9550
Wire Notes Line
	1250 9550 4100 9550
Wire Notes Line
	15250 3300 12350 3300
Wire Notes Line
	12350 3300 12350 1300
Wire Notes Line
	12350 1300 15250 1300
Wire Notes Line
	12350 3050 15250 3050
Wire Wire Line
	9400 4400 11950 4400
Wire Wire Line
	9400 4600 11850 4600
Wire Wire Line
	12900 5950 13250 5950
Wire Wire Line
	13250 6050 12900 6050
Wire Wire Line
	11700 5950 12000 5950
Wire Wire Line
	11700 5300 11700 5950
Wire Wire Line
	12000 6250 11700 6250
Wire Wire Line
	11700 6250 11700 6450
Wire Wire Line
	12150 5500 12250 5500
Wire Wire Line
	11850 5500 11700 5500
Connection ~ 11700 5500
Wire Notes Line
	11550 5100 11550 6950
Wire Notes Line
	11550 6950 13800 6950
Wire Notes Line
	13800 6950 13800 5100
Wire Notes Line
	13800 5100 11550 5100
Wire Notes Line
	11550 6700 13800 6700
Connection ~ 5700 4350
Wire Wire Line
	6800 4250 6800 4350
Connection ~ 6800 4350
Wire Wire Line
	5800 2750 5800 3850
Wire Wire Line
	5850 3750 5800 3750
Connection ~ 5800 3750
Wire Wire Line
	3250 7000 3400 7000
Wire Wire Line
	3250 7050 3550 7050
Wire Wire Line
	3250 7050 3250 7100
Wire Wire Line
	3400 7000 3400 7050
Connection ~ 3400 7050
Wire Wire Line
	3550 7050 3550 7100
Wire Wire Line
	3250 7400 3250 7500
Wire Wire Line
	3250 7500 3550 7500
Wire Wire Line
	3550 7500 3550 7400
Wire Wire Line
	3400 7500 3400 7600
Connection ~ 3400 7500
Wire Wire Line
	6750 3950 6900 3950
Wire Wire Line
	6900 3950 6900 3600
Wire Wire Line
	6750 3750 6900 3750
Connection ~ 6900 3750
Wire Wire Line
	6750 3850 6900 3850
Connection ~ 6900 3850
Wire Wire Line
	2300 9300 2550 9300
Connection ~ 2550 9300
Wire Wire Line
	9450 2650 9600 2650
Wire Wire Line
	9600 2650 9600 2950
Connection ~ 9600 2950
Connection ~ 2450 8200
Connection ~ 2550 8500
Text Label 2450 4700 0    60   ~ 0
Xout
Text Label 2450 4800 0    60   ~ 0
Yout
Text Label 2450 4900 0    60   ~ 0
Zout
Text Label 5000 4900 0    60   ~ 0
Zout
Text Label 5000 4150 0    60   ~ 0
Yout
Text GLabel 3400 7600 2    60   Input ~ 0
SHIELD_GND
Text GLabel 3450 7900 2    60   Input ~ 0
SHIELD_GND
Text GLabel 3450 8200 2    60   Input ~ 0
SHIELD_GND
Text GLabel 3450 8500 2    60   Input ~ 0
SHIELD_GND
Text GLabel 3450 8800 2    60   Input ~ 0
SHIELD_GND
Text GLabel 1900 7900 0    60   Input ~ 0
SHIELD_GND
Text GLabel 1900 8200 0    60   Input ~ 0
SHIELD_GND
Text GLabel 1900 8500 0    60   Input ~ 0
SHIELD_GND
$Comp
L +3VA #PWR047
U 1 1
P 10550 8750
F 0 "#PWR047" H 10550 8600 50  0001 C CNN
F 1 "+3VA" H 10550 8890 50  0000 C CNN
F 2 "" H 10550 8750 50  0001 C CNN
F 3 "" H 10550 8750 50  0001 C CNN
	1    10550 8750
	0    1    1    0   
$EndComp
$Comp
L +3VA #PWR048
U 1 1
P 8250 3300
F 0 "#PWR048" H 8250 3150 50  0001 C CNN
F 1 "+3VA" H 8250 3440 50  0000 C CNN
F 2 "" H 8250 3300 50  0001 C CNN
F 3 "" H 8250 3300 50  0001 C CNN
	1    8250 3300
	1    0    0    -1  
$EndComp
$Comp
L +3VA #PWR049
U 1 1
P 8300 1650
F 0 "#PWR049" H 8300 1500 50  0001 C CNN
F 1 "+3VA" H 8300 1790 50  0000 C CNN
F 2 "" H 8300 1650 50  0001 C CNN
F 3 "" H 8300 1650 50  0001 C CNN
	1    8300 1650
	1    0    0    -1  
$EndComp
$Comp
L +3VA #PWR050
U 1 1
P 8200 4950
F 0 "#PWR050" H 8200 4800 50  0001 C CNN
F 1 "+3VA" H 8200 5090 50  0000 C CNN
F 2 "" H 8200 4950 50  0001 C CNN
F 3 "" H 8200 4950 50  0001 C CNN
	1    8200 4950
	1    0    0    -1  
$EndComp
$Comp
L +3VA #PWR051
U 1 1
P 5300 3750
F 0 "#PWR051" H 5300 3600 50  0001 C CNN
F 1 "+3VA" H 5300 3890 50  0000 C CNN
F 2 "" H 5300 3750 50  0001 C CNN
F 3 "" H 5300 3750 50  0001 C CNN
	1    5300 3750
	1    0    0    -1  
$EndComp
$Comp
L +3VA #PWR052
U 1 1
P 2200 5300
F 0 "#PWR052" H 2200 5150 50  0001 C CNN
F 1 "+3VA" H 2200 5440 50  0000 C CNN
F 2 "" H 2200 5300 50  0001 C CNN
F 3 "" H 2200 5300 50  0001 C CNN
	1    2200 5300
	1    0    0    -1  
$EndComp
$EndSCHEMATC
